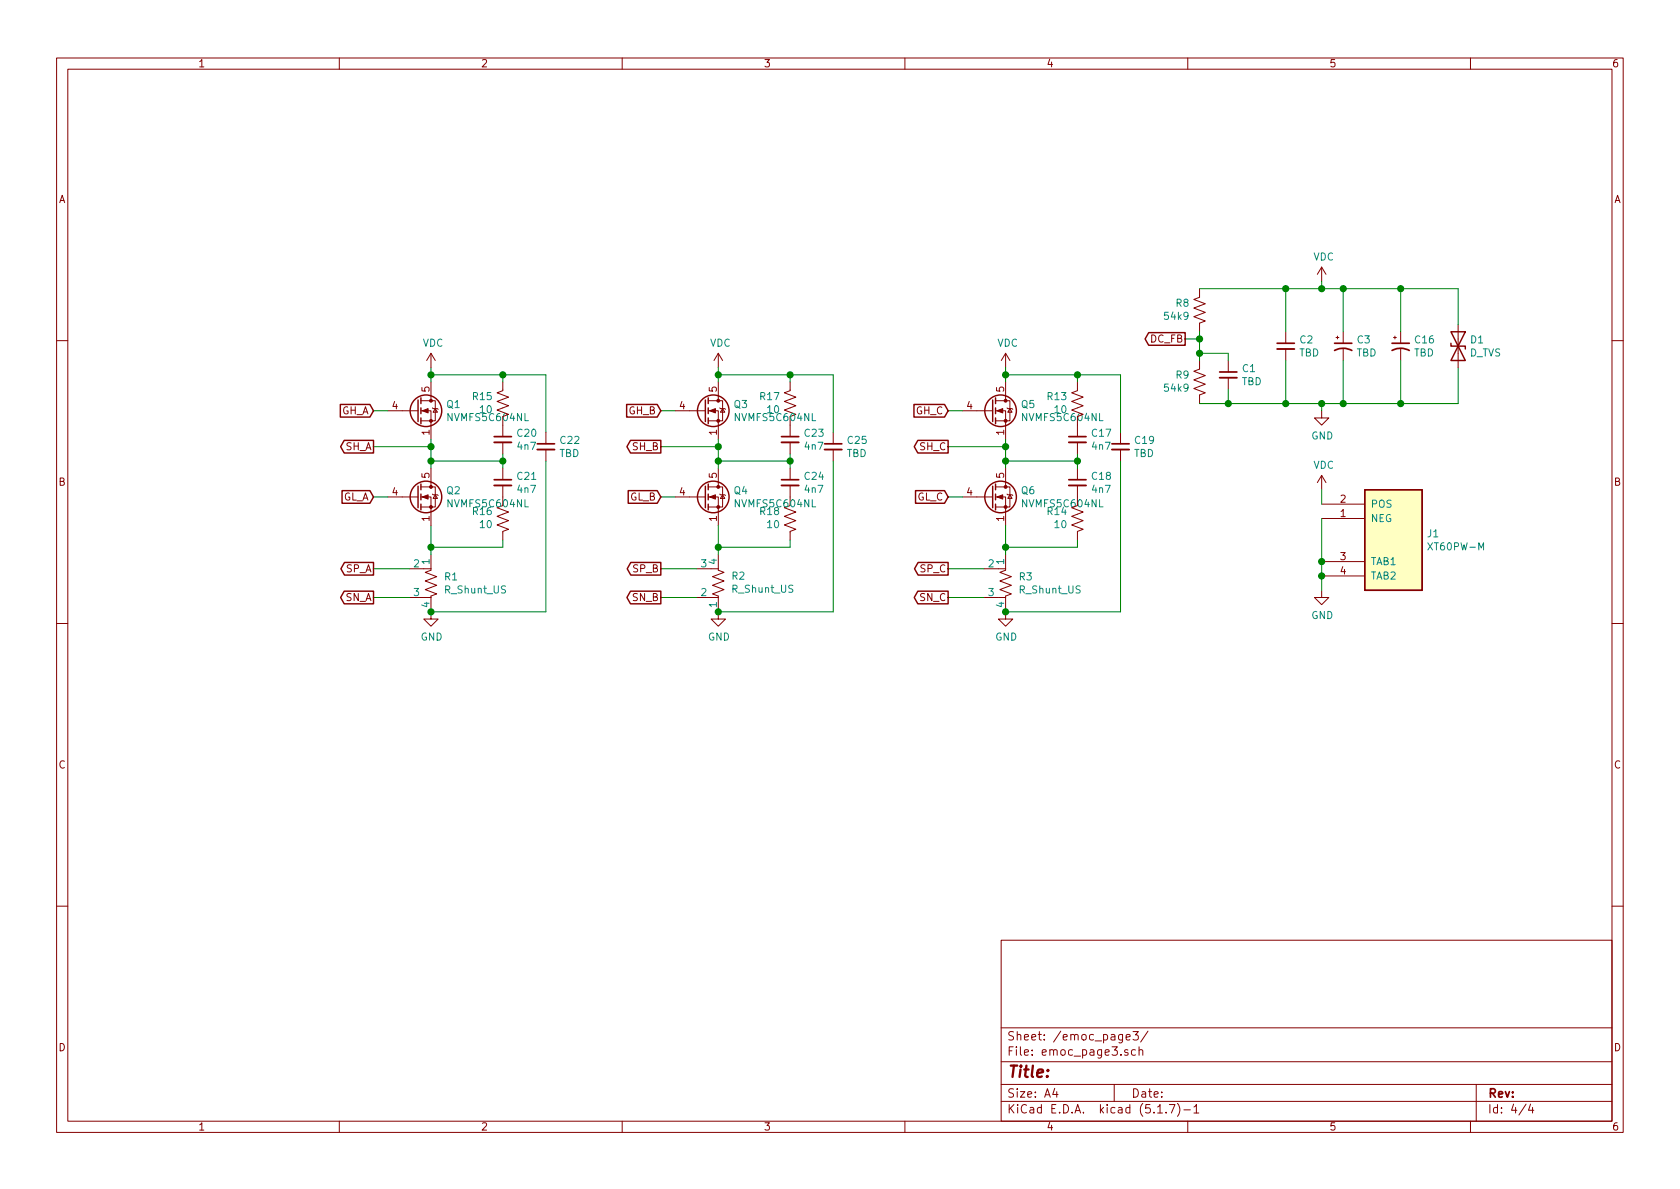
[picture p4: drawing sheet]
EESchema Schematic File Version 4
EELAYER 30 0
EELAYER END
$Descr A4 11693 8268
encoding utf-8
Sheet 4 4
Title ""
Date ""
Rev ""
Comp ""
Comment1 ""
Comment2 ""
Comment3 ""
Comment4 ""
$EndDescr
Wire Wire Line
	3000 3650 3000 3800
Wire Wire Line
	3000 3050 3000 3100
Wire Wire Line
	5000 3050 5000 3100
Wire Wire Line
	7000 3050 7000 3100
Text GLabel 2600 2850 0    50   Input ~ 0
GH_A
Text GLabel 2600 3450 0    50   Input ~ 0
GL_A
Text GLabel 4600 2850 0    50   Input ~ 0
GH_B
Text GLabel 4600 3450 0    50   Input ~ 0
GL_B
Text GLabel 6600 2850 0    50   Input ~ 0
GH_C
Text GLabel 6600 3450 0    50   Input ~ 0
GL_C
Text GLabel 2600 3100 0    50   Output ~ 0
SH_A
Text GLabel 4600 3100 0    50   Output ~ 0
SH_B
Text GLabel 6600 3100 0    50   Output ~ 0
SH_C
Wire Wire Line
	2600 3100 3000 3100
Connection ~ 3000 3100
Wire Wire Line
	4600 3100 5000 3100
Connection ~ 5000 3100
Wire Wire Line
	6600 3100 7000 3100
Connection ~ 7000 3100
Wire Wire Line
	7000 3100 7000 3200
Wire Wire Line
	2600 3450 2700 3450
Wire Wire Line
	2600 2850 2700 2850
Wire Wire Line
	4600 2850 4700 2850
Wire Wire Line
	4700 3450 4600 3450
Wire Wire Line
	6600 3450 6700 3450
Wire Wire Line
	6700 2850 6600 2850
Wire Wire Line
	7000 2650 7000 2600
Wire Wire Line
	3000 2650 3000 2600
$Comp
L power:VDC #PWR02
U 1 1
P 3000 2550
F 0 "#PWR02" H 3000 2450 50  0001 C CNN
F 1 "VDC" H 3015 2723 50  0000 C CNN
F 2 "" H 3000 2550 50  0001 C CNN
F 3 "" H 3000 2550 50  0001 C CNN
	1    3000 2550
	1    0    0    -1  
$EndComp
$Comp
L power:VDC #PWR04
U 1 1
P 5000 2550
F 0 "#PWR04" H 5000 2450 50  0001 C CNN
F 1 "VDC" H 5015 2723 50  0000 C CNN
F 2 "" H 5000 2550 50  0001 C CNN
F 3 "" H 5000 2550 50  0001 C CNN
	1    5000 2550
	1    0    0    -1  
$EndComp
$Comp
L power:VDC #PWR06
U 1 1
P 7000 2550
F 0 "#PWR06" H 7000 2450 50  0001 C CNN
F 1 "VDC" H 7015 2723 50  0000 C CNN
F 2 "" H 7000 2550 50  0001 C CNN
F 3 "" H 7000 2550 50  0001 C CNN
	1    7000 2550
	1    0    0    -1  
$EndComp
$Comp
L Device:R_Shunt_US R1
U 1 1
P 3000 4050
F 0 "R1" H 2912 4096 50  0000 R CNN
F 1 "R_Shunt_US" H 2912 4005 50  0000 R CNN
F 2 "libysk_Resistor:R_Shunt_2512" V 2930 4050 50  0001 C CNN
F 3 "~" H 3000 4050 50  0001 C CNN
	1    3000 4050
	-1   0    0    -1  
$EndComp
$Comp
L Device:R_Shunt_US R2
U 1 1
P 5000 4050
F 0 "R2" H 4912 4004 50  0000 R CNN
F 1 "R_Shunt_US" H 4912 4095 50  0000 R CNN
F 2 "libysk_Resistor:R_Shunt_2512" V 4930 4050 50  0001 C CNN
F 3 "~" H 5000 4050 50  0001 C CNN
	1    5000 4050
	-1   0    0    1   
$EndComp
$Comp
L Device:R_Shunt_US R3
U 1 1
P 7000 4050
F 0 "R3" H 6912 4096 50  0000 R CNN
F 1 "R_Shunt_US" H 6912 4005 50  0000 R CNN
F 2 "libysk_Resistor:R_Shunt_2512" V 6930 4050 50  0001 C CNN
F 3 "~" H 7000 4050 50  0001 C CNN
	1    7000 4050
	-1   0    0    -1  
$EndComp
$Comp
L power:GND #PWR03
U 1 1
P 3000 4250
F 0 "#PWR03" H 3000 4000 50  0001 C CNN
F 1 "GND" H 3005 4077 50  0000 C CNN
F 2 "" H 3000 4250 50  0001 C CNN
F 3 "" H 3000 4250 50  0001 C CNN
	1    3000 4250
	1    0    0    -1  
$EndComp
$Comp
L power:GND #PWR05
U 1 1
P 5000 4250
F 0 "#PWR05" H 5000 4000 50  0001 C CNN
F 1 "GND" H 5005 4077 50  0000 C CNN
F 2 "" H 5000 4250 50  0001 C CNN
F 3 "" H 5000 4250 50  0001 C CNN
	1    5000 4250
	1    0    0    -1  
$EndComp
$Comp
L power:GND #PWR07
U 1 1
P 7000 4250
F 0 "#PWR07" H 7000 4000 50  0001 C CNN
F 1 "GND" H 7005 4077 50  0000 C CNN
F 2 "" H 7000 4250 50  0001 C CNN
F 3 "" H 7000 4250 50  0001 C CNN
	1    7000 4250
	1    0    0    -1  
$EndComp
Text GLabel 2600 3950 0    50   Output ~ 0
SP_A
Wire Wire Line
	2600 3950 2850 3950
Text GLabel 2600 4150 0    50   Output ~ 0
SN_A
Wire Wire Line
	2600 4150 2850 4150
Text GLabel 4600 3950 0    50   Output ~ 0
SP_B
Text GLabel 4600 4150 0    50   Output ~ 0
SN_B
Text GLabel 6600 3950 0    50   Output ~ 0
SP_C
Text GLabel 6600 4150 0    50   Output ~ 0
SN_C
Wire Wire Line
	4850 3950 4600 3950
Wire Wire Line
	4600 4150 4850 4150
Wire Wire Line
	6600 3950 6850 3950
Wire Wire Line
	6850 4150 6600 4150
$Comp
L Device:D_TVS D?
U 1 1
P 10150 2400
AR Path="/5FE8B173/6017B4D9" Ref="D?"  Part="1" 
AR Path="/600C45B1/6017B4D9" Ref="D1"  Part="1" 
F 0 "D1" V 10104 2480 50  0000 L CNN
F 1 "D_TVS" V 10195 2480 50  0000 L CNN
F 2 "" H 10150 2400 50  0001 C CNN
F 3 "~" H 10150 2400 50  0001 C CNN
	1    10150 2400
	0    1    1    0   
$EndComp
$Comp
L power:VDC #PWR?
U 1 1
P 9200 1950
AR Path="/5FE8B173/6017B4DF" Ref="#PWR?"  Part="1" 
AR Path="/600C45B1/6017B4DF" Ref="#PWR0117"  Part="1" 
F 0 "#PWR0117" H 9200 1850 50  0001 C CNN
F 1 "VDC" H 9215 2123 50  0000 C CNN
F 2 "" H 9200 1950 50  0001 C CNN
F 3 "" H 9200 1950 50  0001 C CNN
	1    9200 1950
	1    0    0    -1  
$EndComp
$Comp
L Device:C_Small C?
U 1 1
P 8950 2400
AR Path="/5FE8B173/6017B4E5" Ref="C?"  Part="1" 
AR Path="/600C45B1/6017B4E5" Ref="C2"  Part="1" 
F 0 "C2" H 9042 2446 50  0000 L CNN
F 1 "TBD" H 9042 2355 50  0000 L CNN
F 2 "" H 8950 2400 50  0001 C CNN
F 3 "~" H 8950 2400 50  0001 C CNN
	1    8950 2400
	1    0    0    -1  
$EndComp
$Comp
L Device:CP1_Small C?
U 1 1
P 9350 2400
AR Path="/5FE8B173/6017B4EB" Ref="C?"  Part="1" 
AR Path="/600C45B1/6017B4EB" Ref="C3"  Part="1" 
F 0 "C3" H 9441 2446 50  0000 L CNN
F 1 "TBD" H 9441 2355 50  0000 L CNN
F 2 "" H 9350 2400 50  0001 C CNN
F 3 "~" H 9350 2400 50  0001 C CNN
	1    9350 2400
	1    0    0    -1  
$EndComp
$Comp
L Device:CP1_Small C?
U 1 1
P 9750 2400
AR Path="/5FE8B173/6017B4F1" Ref="C?"  Part="1" 
AR Path="/600C45B1/6017B4F1" Ref="C16"  Part="1" 
F 0 "C16" H 9841 2446 50  0000 L CNN
F 1 "TBD" H 9841 2355 50  0000 L CNN
F 2 "" H 9750 2400 50  0001 C CNN
F 3 "~" H 9750 2400 50  0001 C CNN
	1    9750 2400
	1    0    0    -1  
$EndComp
$Comp
L Device:R_US R?
U 1 1
P 8350 2150
AR Path="/5FE8B173/6017B4F7" Ref="R?"  Part="1" 
AR Path="/600C45B1/6017B4F7" Ref="R8"  Part="1" 
F 0 "R8" H 8283 2104 50  0000 R CNN
F 1 "54k9" H 8283 2195 50  0000 R CNN
F 2 "Resistor_SMD:R_0603_1608Metric" V 8390 2140 50  0001 C CNN
F 3 "~" H 8350 2150 50  0001 C CNN
	1    8350 2150
	1    0    0    1   
$EndComp
$Comp
L Device:R_US R?
U 1 1
P 8350 2650
AR Path="/5FE8B173/6017B4FD" Ref="R?"  Part="1" 
AR Path="/600C45B1/6017B4FD" Ref="R9"  Part="1" 
F 0 "R9" H 8283 2604 50  0000 R CNN
F 1 "54k9" H 8283 2695 50  0000 R CNN
F 2 "Resistor_SMD:R_0603_1608Metric" V 8390 2640 50  0001 C CNN
F 3 "~" H 8350 2650 50  0001 C CNN
	1    8350 2650
	1    0    0    1   
$EndComp
$Comp
L Device:C_Small C?
U 1 1
P 8550 2600
AR Path="/5FE8B173/6017B503" Ref="C?"  Part="1" 
AR Path="/600C45B1/6017B503" Ref="C1"  Part="1" 
F 0 "C1" H 8642 2646 50  0000 L CNN
F 1 "TBD" H 8642 2555 50  0000 L CNN
F 2 "" H 8550 2600 50  0001 C CNN
F 3 "~" H 8550 2600 50  0001 C CNN
	1    8550 2600
	1    0    0    -1  
$EndComp
Wire Wire Line
	8950 2500 8950 2800
Connection ~ 8950 2800
Wire Wire Line
	8950 2800 8550 2800
Wire Wire Line
	8950 2300 8950 2000
Wire Wire Line
	8950 2000 9200 2000
Wire Wire Line
	9350 2000 9350 2300
Wire Wire Line
	9350 2000 9750 2000
Wire Wire Line
	9750 2000 9750 2300
Connection ~ 9350 2000
Wire Wire Line
	9750 2000 10150 2000
Wire Wire Line
	10150 2000 10150 2250
Connection ~ 9750 2000
Wire Wire Line
	10150 2550 10150 2800
Wire Wire Line
	10150 2800 9750 2800
Wire Wire Line
	9350 2500 9350 2800
Connection ~ 9350 2800
Wire Wire Line
	9750 2500 9750 2800
Connection ~ 9750 2800
Wire Wire Line
	9750 2800 9350 2800
$Comp
L power:GND #PWR?
U 1 1
P 9200 2850
AR Path="/5FE8B173/6017B51C" Ref="#PWR?"  Part="1" 
AR Path="/600C45B1/6017B51C" Ref="#PWR0118"  Part="1" 
F 0 "#PWR0118" H 9200 2600 50  0001 C CNN
F 1 "GND" H 9205 2677 50  0000 C CNN
F 2 "" H 9200 2850 50  0001 C CNN
F 3 "" H 9200 2850 50  0001 C CNN
	1    9200 2850
	1    0    0    -1  
$EndComp
Wire Wire Line
	8950 2800 9200 2800
Wire Wire Line
	8550 2700 8550 2800
Connection ~ 8550 2800
Wire Wire Line
	8550 2800 8350 2800
Wire Wire Line
	8350 2000 8950 2000
Connection ~ 8950 2000
Wire Wire Line
	8350 2300 8350 2350
Wire Wire Line
	8350 2450 8550 2450
Wire Wire Line
	8550 2450 8550 2500
Connection ~ 8350 2450
Wire Wire Line
	8350 2450 8350 2500
Wire Wire Line
	9200 2850 9200 2800
Connection ~ 9200 2800
Wire Wire Line
	9200 2800 9350 2800
Wire Wire Line
	9200 2000 9200 1950
Connection ~ 9200 2000
Wire Wire Line
	9200 2000 9350 2000
Wire Wire Line
	8350 2350 8250 2350
Connection ~ 8350 2350
Wire Wire Line
	8350 2350 8350 2450
Text GLabel 8250 2350 0    50   Output ~ 0
DC_FB
$Comp
L libysk_Connector_RC:XT60PW-M J1
U 1 1
P 9650 3750
F 0 "J1" H 9930 3796 50  0000 L CNN
F 1 "XT60PW-M" H 9930 3705 50  0000 L CNN
F 2 "libysk_Connector_Amass:XT60PW-M" H 9650 3750 50  0001 C CNN
F 3 "" H 9650 3750 50  0001 C CNN
	1    9650 3750
	1    0    0    -1  
$EndComp
$Comp
L power:VDC #PWR?
U 1 1
P 9200 3400
AR Path="/5FE8B173/60187C04" Ref="#PWR?"  Part="1" 
AR Path="/600C45B1/60187C04" Ref="#PWR0119"  Part="1" 
F 0 "#PWR0119" H 9200 3300 50  0001 C CNN
F 1 "VDC" H 9215 3573 50  0000 C CNN
F 2 "" H 9200 3400 50  0001 C CNN
F 3 "" H 9200 3400 50  0001 C CNN
	1    9200 3400
	1    0    0    -1  
$EndComp
$Comp
L power:GND #PWR?
U 1 1
P 9200 4100
AR Path="/5FE8B173/60188053" Ref="#PWR?"  Part="1" 
AR Path="/600C45B1/60188053" Ref="#PWR0120"  Part="1" 
F 0 "#PWR0120" H 9200 3850 50  0001 C CNN
F 1 "GND" H 9205 3927 50  0000 C CNN
F 2 "" H 9200 4100 50  0001 C CNN
F 3 "" H 9200 4100 50  0001 C CNN
	1    9200 4100
	1    0    0    -1  
$EndComp
Wire Wire Line
	9200 3400 9200 3500
Wire Wire Line
	9200 4000 9200 4100
Wire Wire Line
	9200 4000 9200 3900
Connection ~ 9200 4000
Connection ~ 9200 3900
Wire Wire Line
	9200 3900 9200 3600
$Comp
L Device:C_Small C?
U 1 1
P 7800 3100
AR Path="/5FE8B173/601A2A8F" Ref="C?"  Part="1" 
AR Path="/600C45B1/601A2A8F" Ref="C19"  Part="1" 
F 0 "C19" H 7892 3146 50  0000 L CNN
F 1 "TBD" H 7892 3055 50  0000 L CNN
F 2 "Capacitor_SMD:C_1206_3216Metric" H 7800 3100 50  0001 C CNN
F 3 "~" H 7800 3100 50  0001 C CNN
	1    7800 3100
	1    0    0    -1  
$EndComp
$Comp
L Device:C_Small C?
U 1 1
P 7500 3050
AR Path="/5FE8B173/601A3052" Ref="C?"  Part="1" 
AR Path="/600C45B1/601A3052" Ref="C17"  Part="1" 
F 0 "C17" H 7592 3096 50  0000 L CNN
F 1 "4n7" H 7592 3005 50  0000 L CNN
F 2 "Capacitor_SMD:C_0603_1608Metric" H 7500 3050 50  0001 C CNN
F 3 "~" H 7500 3050 50  0001 C CNN
	1    7500 3050
	1    0    0    -1  
$EndComp
Connection ~ 7000 2600
Wire Wire Line
	7000 2600 7000 2550
Wire Wire Line
	7800 2600 7800 3000
Connection ~ 7000 4250
Wire Wire Line
	7000 2600 7500 2600
Wire Wire Line
	7000 4250 7800 4250
$Comp
L Device:C_Small C?
U 1 1
P 7500 3350
AR Path="/5FE8B173/601AAA3E" Ref="C?"  Part="1" 
AR Path="/600C45B1/601AAA3E" Ref="C18"  Part="1" 
F 0 "C18" H 7592 3396 50  0000 L CNN
F 1 "4n7" H 7592 3305 50  0000 L CNN
F 2 "Capacitor_SMD:C_0603_1608Metric" H 7500 3350 50  0001 C CNN
F 3 "~" H 7500 3350 50  0001 C CNN
	1    7500 3350
	1    0    0    -1  
$EndComp
$Comp
L Device:R_US R?
U 1 1
P 7500 2800
AR Path="/5FE8B173/601AABB6" Ref="R?"  Part="1" 
AR Path="/600C45B1/601AABB6" Ref="R13"  Part="1" 
F 0 "R13" H 7433 2754 50  0000 R CNN
F 1 "10" H 7433 2845 50  0000 R CNN
F 2 "Resistor_SMD:R_0805_2012Metric" V 7540 2790 50  0001 C CNN
F 3 "~" H 7500 2800 50  0001 C CNN
	1    7500 2800
	1    0    0    1   
$EndComp
Wire Wire Line
	7500 2650 7500 2600
Connection ~ 7500 2600
Wire Wire Line
	7500 2600 7800 2600
Wire Wire Line
	7500 3150 7500 3200
Wire Wire Line
	7500 3200 7500 3250
Connection ~ 7500 3200
$Comp
L Device:R_US R?
U 1 1
P 7500 3600
AR Path="/5FE8B173/601B3F87" Ref="R?"  Part="1" 
AR Path="/600C45B1/601B3F87" Ref="R14"  Part="1" 
F 0 "R14" H 7433 3554 50  0000 R CNN
F 1 "10" H 7433 3645 50  0000 R CNN
F 2 "Resistor_SMD:R_0805_2012Metric" V 7540 3590 50  0001 C CNN
F 3 "~" H 7500 3600 50  0001 C CNN
	1    7500 3600
	1    0    0    1   
$EndComp
Connection ~ 7000 3200
Wire Wire Line
	7000 3200 7000 3250
Wire Wire Line
	7000 3200 7500 3200
Wire Wire Line
	7500 3750 7500 3800
$Comp
L libysk_Discrete_MOSFET:NVMFS5C604NL Q5
U 1 1
P 6900 2850
F 0 "Q5" H 7104 2896 50  0000 L CNN
F 1 "NVMFS5C604NL" H 7104 2805 50  0000 L CNN
F 2 "libysk_Discrete_MOSFET:SO-8FL" H 6900 2850 50  0001 C CNN
F 3 "" H 6900 2850 50  0001 C CNN
	1    6900 2850
	1    0    0    -1  
$EndComp
$Comp
L libysk_Discrete_MOSFET:NVMFS5C604NL Q6
U 1 1
P 6900 3450
F 0 "Q6" H 7104 3496 50  0000 L CNN
F 1 "NVMFS5C604NL" H 7104 3405 50  0000 L CNN
F 2 "libysk_Discrete_MOSFET:SO-8FL" H 6900 3450 50  0001 C CNN
F 3 "" H 6900 3450 50  0001 C CNN
	1    6900 3450
	1    0    0    -1  
$EndComp
Wire Wire Line
	7000 3650 7000 3800
Wire Wire Line
	7000 3800 7500 3800
Connection ~ 7000 3800
Wire Wire Line
	7000 3800 7000 3850
Wire Wire Line
	7800 3200 7800 4250
Wire Wire Line
	3000 3100 3000 3200
Wire Wire Line
	5000 3650 5000 3800
Connection ~ 5000 3800
Wire Wire Line
	5000 3800 5000 3850
$Comp
L Device:C_Small C?
U 1 1
P 5800 3100
AR Path="/5FE8B173/6022FAC0" Ref="C?"  Part="1" 
AR Path="/600C45B1/6022FAC0" Ref="C25"  Part="1" 
F 0 "C25" H 5892 3146 50  0000 L CNN
F 1 "TBD" H 5892 3055 50  0000 L CNN
F 2 "Capacitor_SMD:C_1206_3216Metric" H 5800 3100 50  0001 C CNN
F 3 "~" H 5800 3100 50  0001 C CNN
	1    5800 3100
	1    0    0    -1  
$EndComp
$Comp
L Device:C_Small C?
U 1 1
P 5500 3050
AR Path="/5FE8B173/6022FAC6" Ref="C?"  Part="1" 
AR Path="/600C45B1/6022FAC6" Ref="C23"  Part="1" 
F 0 "C23" H 5592 3096 50  0000 L CNN
F 1 "4n7" H 5592 3005 50  0000 L CNN
F 2 "Capacitor_SMD:C_0603_1608Metric" H 5500 3050 50  0001 C CNN
F 3 "~" H 5500 3050 50  0001 C CNN
	1    5500 3050
	1    0    0    -1  
$EndComp
Wire Wire Line
	5800 2600 5800 3000
Wire Wire Line
	5000 2600 5500 2600
Wire Wire Line
	5000 4250 5800 4250
$Comp
L Device:C_Small C?
U 1 1
P 5500 3350
AR Path="/5FE8B173/6022FACF" Ref="C?"  Part="1" 
AR Path="/600C45B1/6022FACF" Ref="C24"  Part="1" 
F 0 "C24" H 5592 3396 50  0000 L CNN
F 1 "4n7" H 5592 3305 50  0000 L CNN
F 2 "Capacitor_SMD:C_0603_1608Metric" H 5500 3350 50  0001 C CNN
F 3 "~" H 5500 3350 50  0001 C CNN
	1    5500 3350
	1    0    0    -1  
$EndComp
$Comp
L Device:R_US R?
U 1 1
P 5500 2800
AR Path="/5FE8B173/6022FAD5" Ref="R?"  Part="1" 
AR Path="/600C45B1/6022FAD5" Ref="R17"  Part="1" 
F 0 "R17" H 5433 2754 50  0000 R CNN
F 1 "10" H 5433 2845 50  0000 R CNN
F 2 "Resistor_SMD:R_0805_2012Metric" V 5540 2790 50  0001 C CNN
F 3 "~" H 5500 2800 50  0001 C CNN
	1    5500 2800
	1    0    0    1   
$EndComp
Wire Wire Line
	5500 2650 5500 2600
Connection ~ 5500 2600
Wire Wire Line
	5500 2600 5800 2600
Wire Wire Line
	5500 3150 5500 3200
Wire Wire Line
	5500 3200 5500 3250
Connection ~ 5500 3200
$Comp
L Device:R_US R?
U 1 1
P 5500 3600
AR Path="/5FE8B173/6022FAE1" Ref="R?"  Part="1" 
AR Path="/600C45B1/6022FAE1" Ref="R18"  Part="1" 
F 0 "R18" H 5433 3554 50  0000 R CNN
F 1 "10" H 5433 3645 50  0000 R CNN
F 2 "Resistor_SMD:R_0805_2012Metric" V 5540 3590 50  0001 C CNN
F 3 "~" H 5500 3600 50  0001 C CNN
	1    5500 3600
	1    0    0    1   
$EndComp
Wire Wire Line
	5000 3200 5500 3200
Wire Wire Line
	5500 3750 5500 3800
Wire Wire Line
	5800 3200 5800 4250
Wire Wire Line
	5000 2650 5000 2600
Wire Wire Line
	5000 2600 5000 2550
Connection ~ 5000 2600
Wire Wire Line
	5000 3200 5000 3250
Connection ~ 5000 3200
Connection ~ 5000 4250
Wire Wire Line
	5000 3100 5000 3200
Wire Wire Line
	5000 3800 5500 3800
$Comp
L Device:C_Small C?
U 1 1
P 3800 3100
AR Path="/5FE8B173/6026A010" Ref="C?"  Part="1" 
AR Path="/600C45B1/6026A010" Ref="C22"  Part="1" 
F 0 "C22" H 3892 3146 50  0000 L CNN
F 1 "TBD" H 3892 3055 50  0000 L CNN
F 2 "Capacitor_SMD:C_1206_3216Metric" H 3800 3100 50  0001 C CNN
F 3 "~" H 3800 3100 50  0001 C CNN
	1    3800 3100
	1    0    0    -1  
$EndComp
$Comp
L Device:C_Small C?
U 1 1
P 3500 3050
AR Path="/5FE8B173/6026A016" Ref="C?"  Part="1" 
AR Path="/600C45B1/6026A016" Ref="C20"  Part="1" 
F 0 "C20" H 3592 3096 50  0000 L CNN
F 1 "4n7" H 3592 3005 50  0000 L CNN
F 2 "Capacitor_SMD:C_0603_1608Metric" H 3500 3050 50  0001 C CNN
F 3 "~" H 3500 3050 50  0001 C CNN
	1    3500 3050
	1    0    0    -1  
$EndComp
Wire Wire Line
	3800 2600 3800 3000
Wire Wire Line
	3000 2600 3500 2600
Wire Wire Line
	3000 4250 3800 4250
$Comp
L Device:C_Small C?
U 1 1
P 3500 3350
AR Path="/5FE8B173/6026A01F" Ref="C?"  Part="1" 
AR Path="/600C45B1/6026A01F" Ref="C21"  Part="1" 
F 0 "C21" H 3592 3396 50  0000 L CNN
F 1 "4n7" H 3592 3305 50  0000 L CNN
F 2 "Capacitor_SMD:C_0603_1608Metric" H 3500 3350 50  0001 C CNN
F 3 "~" H 3500 3350 50  0001 C CNN
	1    3500 3350
	1    0    0    -1  
$EndComp
$Comp
L Device:R_US R?
U 1 1
P 3500 2800
AR Path="/5FE8B173/6026A025" Ref="R?"  Part="1" 
AR Path="/600C45B1/6026A025" Ref="R15"  Part="1" 
F 0 "R15" H 3433 2754 50  0000 R CNN
F 1 "10" H 3433 2845 50  0000 R CNN
F 2 "Resistor_SMD:R_0805_2012Metric" V 3540 2790 50  0001 C CNN
F 3 "~" H 3500 2800 50  0001 C CNN
	1    3500 2800
	1    0    0    1   
$EndComp
Wire Wire Line
	3500 2650 3500 2600
Connection ~ 3500 2600
Wire Wire Line
	3500 2600 3800 2600
Wire Wire Line
	3500 3150 3500 3200
Wire Wire Line
	3500 3200 3500 3250
Connection ~ 3500 3200
$Comp
L Device:R_US R?
U 1 1
P 3500 3600
AR Path="/5FE8B173/6026A031" Ref="R?"  Part="1" 
AR Path="/600C45B1/6026A031" Ref="R16"  Part="1" 
F 0 "R16" H 3433 3554 50  0000 R CNN
F 1 "10" H 3433 3645 50  0000 R CNN
F 2 "Resistor_SMD:R_0805_2012Metric" V 3540 3590 50  0001 C CNN
F 3 "~" H 3500 3600 50  0001 C CNN
	1    3500 3600
	1    0    0    1   
$EndComp
Wire Wire Line
	3000 3200 3500 3200
Wire Wire Line
	3500 3750 3500 3800
Wire Wire Line
	3000 3800 3500 3800
Wire Wire Line
	3800 3200 3800 4250
Connection ~ 3000 2600
Wire Wire Line
	3000 2600 3000 2550
Connection ~ 3000 3200
Wire Wire Line
	3000 3200 3000 3250
Connection ~ 3000 3800
Wire Wire Line
	3000 3800 3000 3850
Connection ~ 3000 4250
$Comp
L libysk_Discrete_MOSFET:NVMFS5C604NL Q1
U 1 1
P 2900 2850
F 0 "Q1" H 3104 2896 50  0000 L CNN
F 1 "NVMFS5C604NL" H 3104 2805 50  0000 L CNN
F 2 "libysk_Discrete_MOSFET:SO-8FL" H 2900 2850 50  0001 C CNN
F 3 "https://www.onsemi.com/pub/Collateral/NVMFS5C604NL-D.PDF" H 2900 2850 50  0001 C CNN
	1    2900 2850
	1    0    0    -1  
$EndComp
$Comp
L libysk_Discrete_MOSFET:NVMFS5C604NL Q2
U 1 1
P 2900 3450
F 0 "Q2" H 3104 3496 50  0000 L CNN
F 1 "NVMFS5C604NL" H 3104 3405 50  0000 L CNN
F 2 "libysk_Discrete_MOSFET:SO-8FL" H 2900 3450 50  0001 C CNN
F 3 "https://www.onsemi.com/pub/Collateral/NVMFS5C604NL-D.PDF" H 2900 3450 50  0001 C CNN
	1    2900 3450
	1    0    0    -1  
$EndComp
$Comp
L libysk_Discrete_MOSFET:NVMFS5C604NL Q3
U 1 1
P 4900 2850
F 0 "Q3" H 5104 2896 50  0000 L CNN
F 1 "NVMFS5C604NL" H 5104 2805 50  0000 L CNN
F 2 "libysk_Discrete_MOSFET:SO-8FL" H 4900 2850 50  0001 C CNN
F 3 "https://www.onsemi.com/pub/Collateral/NVMFS5C604NL-D.PDF" H 4900 2850 50  0001 C CNN
	1    4900 2850
	1    0    0    -1  
$EndComp
$Comp
L libysk_Discrete_MOSFET:NVMFS5C604NL Q4
U 1 1
P 4900 3450
F 0 "Q4" H 5104 3496 50  0000 L CNN
F 1 "NVMFS5C604NL" H 5104 3405 50  0000 L CNN
F 2 "libysk_Discrete_MOSFET:SO-8FL" H 4900 3450 50  0001 C CNN
F 3 "https://www.onsemi.com/pub/Collateral/NVMFS5C604NL-D.PDF" H 4900 3450 50  0001 C CNN
	1    4900 3450
	1    0    0    -1  
$EndComp
$EndSCHEMATC
